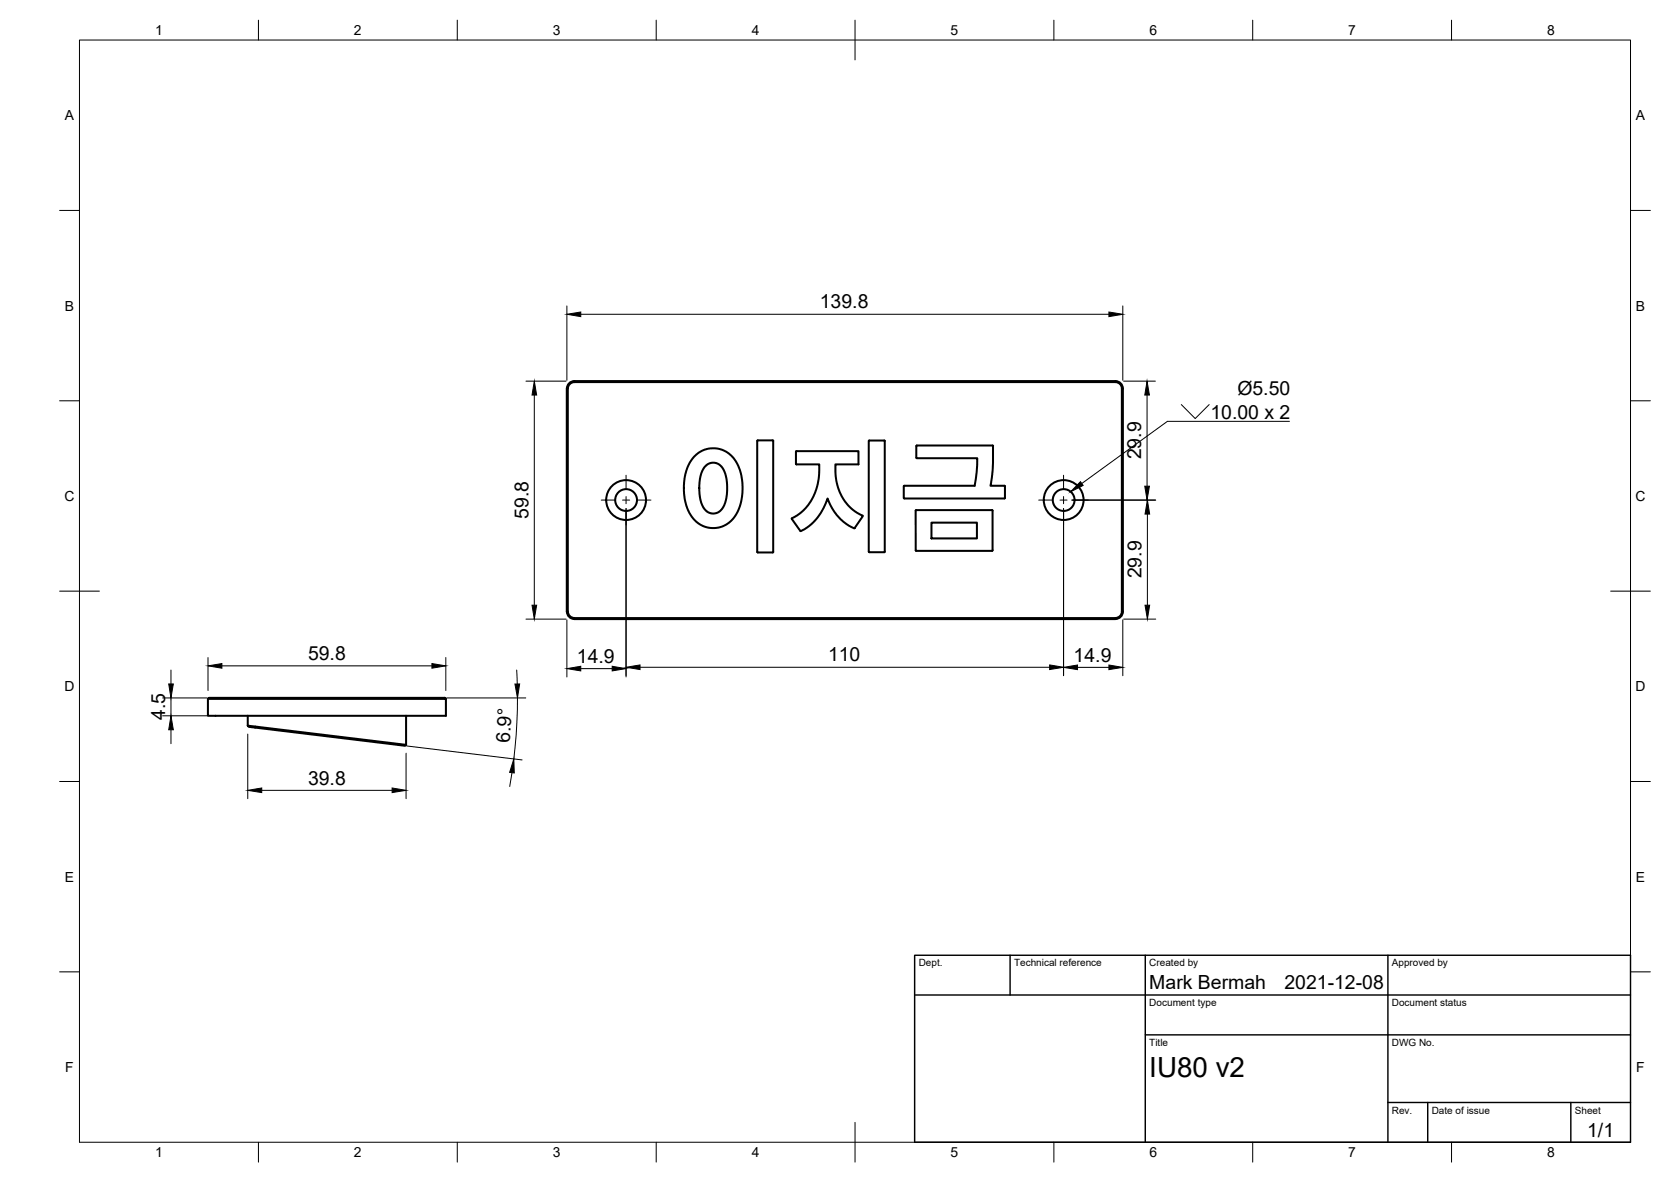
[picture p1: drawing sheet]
<svg xmlns="http://www.w3.org/2000/svg" width="420mm" height="297mm" viewBox="0 0 420 297" stroke-linecap="round" stroke-linejoin="round" font-family="sans-serif">
<!-- layer: Visible -->
<g fill="none" stroke="#000" stroke-width=".51">
<path d="M142.5 97.7v56M142.8 97.7v56M144.4 96h136a1.64 1.64 0 0 1 1.7 1.7v56a1.64 1.64 0 0 1-1.7 1.6h-136M144.4 95.8h136a1.89 1.89 0 0 1 1.9 1.9v56a1.89 1.89 0 0 1-1.9 1.9h-136M144.4 96a1.64 1.64 0 0 0-1.6 1.7M144.4 95.8a1.89 1.89 0 0 0-1.9 1.9M174.5 114.8l1.2-1 1.5-.8 1.4-.3h1.9l1.3 .4 1.4 .8 1.3 1.3 1.1 1.8 .8 2.3 .3 2.4-.1 2.5-.3 2.2-.7 2-.9 1.5-1.5 1.5-1.6 .9-1.4 .4h-1.3l-2.2-.5-1.1-.7-1.1-1-1.5-2.3-.9-3.2-.1-4.2 .3-1.6 .7-2zM177.4 117.1l.6-.5 .9-.3 1.1 .1 .7 .3 1.2 1.3 .7 2 .2 3.2-.4 3.1-1.1 1.9-.6 .5-.9 .3h-1.2l-1.1-.7-.9-1.3-.6-1.7-.2-2 .2-3 .6-2zM190.4 110.8l.1 28M190.4 110.8h4M194.4 110.8l-.1 28M200.2 113.5l15.7-.1v3.3h-5.8l.1 3.9 .6 2.3 .8 1.8 1.1 1.6 1.4 1.5 1.3 1 1.5 .8-2.1 3.2-1.9-1.1-2.1-1.8-1.6-2.2-1.1-2.4-1.2 2.7-1.8 2.7-2.1 1.9-1.8 .8-2.1-3.1 1.4-.8 1.6-1.3 1.1-1.3 1.1-1.8 .9-2.1 .4-1.5 .4-2.1v-2.7h-5.8l-.1-3.2"/>
<path d="M230.4 112.1v2.9M230.4 112.1l19.3-.1-.1 6.1-.6 4h3.7v3.1h-25.4l.1-3.1h17.7l.5-3.5 .1-3.4h-15.2l-.1-.2M190.5 138.8h3.8M218.4 138.6l.2-27.9 3.9 .1v27.8M218.5 138.6l.1 .2M218.6 138.8h3.7M222.5 138.6l-.2 .2M230.3 128.2h19.2v10.2h-19.2zM234.2 131.3h11.4v4h-11.4zM142.5 153.7a1.89 1.89 0 0 0 1.9 1.9M142.8 153.7a1.64 1.64 0 0 0 1.6 1.6M52.3 175.6v4.3h59.8v-4.3h-59.8a2.51 2.51 0 0 1 1.9-.2h56a2.51 2.51 0 0 1 1.9 .2"/>
<path d="M62.3 179.9v2.5M102.1 179.9v7.3M62.3 182.4l39.8 4.8-.3 .2-39.1-4.7z"/>
<circle cx="157.4" cy="125.7" r="2.74"/>
<circle cx="157.4" cy="125.7" r="5"/>
<circle cx="267.5" cy="125.7" r="2.74"/>
<circle cx="267.5" cy="125.7" r="5"/>
</g>
<!-- layer: Border -->
<g fill="none" stroke="#000" stroke-width=".25">
<path d="M20 10.1h390v276.9h-390zM65 5.1v5M115 5.1v5M165 5.1v5M215 5.1v10M265 5.1v5M315 5.1v5M365 5.1v5M15 52.9h5M410 52.9h5M15 100.7h5M410 100.7h5"/>
<path d="M15 148.6h10M405 148.6h10M15 196.4h5M410 196.4h5M15 244.2h5M410 244.2h5M65 287v5M115 287v5M165 287v5M215 282.1v9.9M265 287v5M315 287v5"/>
<path d="M365 287v5"/>
</g>
<!-- layer: TitleBlock -->
<path d="M230 240.1h180v46.9h-180zM230 250h180M254 240.1v9.9M288 240.1v46.9M349 240.1v46.9M288 260.1h122M349 277.1h61M359 277.1v9.9M395 277.1v9.9" fill="none" stroke="#000" stroke-width=".36"/>
<!-- layer: Dimensions -->
<g fill="none" stroke="#000" stroke-width=".25">
<path d="M142.5 76.9v18.7M146 79h132.8M282.3 76.9v18.7M132.2 95.8h10.1M134.3 99.3v52.8M282.5 95.8h8M288.4 99.3v22.9M157.4 127.8v42.3M267.4 127.8v42M269.5 125.7h21.1M288.5 129.2v22.9M132.2 155.6h10.1"/>
<path d="M142.5 155.8v14.3M282.3 155.8v14M282.5 155.6h8.1M40.9 175.4h11.2M40.9 179.9h11.2M43 168.4v3.5M43 175.4v4.5M52.3 165.2v8.3M55.8 167.3h52.8M112.1 165.2v8.3M112.3 175.4h19.9M129.9 168.4l.2 3.5"/>
<path d="M130.1 175.4l-.3 9.2-.6 6.1M146 168h7.9M160.9 167.7h103M270.9 167.7h7.9M43 183.4v3.5M62.3 184.5v16.2M65.8 198.6h32.8M102.1 189.3v11.4M102.3 187.5l29 3.5M128.7 194.2l-.5 3.4"/>
</g>
<g fill="#000" stroke="#000" stroke-width=".25">
<path d="M142.5 79l3.5-.6v1.2zM278.8 78.4l3.5 .6-3.5 .6zM134.3 95.8l.6 3.5h-1.1zM288.4 95.8l.6 3.5h-1.2zM287.8 122.2h1.2l-.6 3.5zM288.5 125.7l.6 3.5h-1.2zM133.8 152.1h1.1l-.6 3.5zM287.9 152.1h1.2l-.6 3.5zM42.4 171.9h1.2l-.6 3.5zM52.3 167.3l3.5-.5v1.1zM108.6 166.8l3.5 .5-3.5 .6zM129.5 171.9h1.2l-.6 3.5z"/>
<path d="M142.5 168l3.5-.6v1.2zM153.9 167.4l3.5 .6-3.5 .6zM157.4 167.7l3.5-.6v1.2zM263.9 167.1l3.5 .6-3.5 .6zM267.4 167.7l3.5-.6v1.2zM278.8 167.1l3.5 .6-3.5 .6zM43 179.9l.6 3.5h-1.2zM62.3 198.6l3.5-.6v1.2zM98.6 198l3.5 .6-3.5 .6zM129.2 190.7l.1 3.6-1.2-.2z"/>
</g>
<!-- layer: Annotations -->
<path d="M297 101.7l3.5 3.5 3.5-3.5M324.2 105.9h-30.7l-21.5 15.6" fill="none" stroke="#000" stroke-width=".25"/>
<path d="M271.7 121l.7 1-3.2 1.6z" fill="#000" stroke="#000" stroke-width=".25"/>
<!-- layer: Center Lines -->
<path d="M157.4 119.4v3.6M267.4 119.4v3.6M151.2 125.7h3.5M156.5 125.7h1.8M157.4 124.8v1.8M157.4 128.4v3.5M160.1 125.7h3.6M261.2 125.7h3.6M266.5 125.7h1.8M267.4 124.8v1.8M267.4 128.4v3.5M270.1 125.7h3.6" fill="none" stroke="#000" stroke-width=".25"/>
<text font-size="7" x="289" y="270.6">IU80 v2</text>
<g font-size="4.9">
<text x="206.1" y="77.5">139.8</text>
<text x="311.1" y="99.3">Ø5.50</text>
<text x="304.4" y="105.2">10.00 x 2</text>
<text x="287" y="115.5" transform="rotate(-90 287 115.5)">29.9</text>
<text x="132.9" y="130.4" transform="rotate(-90 132.9 130.4)">59.8</text>
<text x="287" y="145.4" transform="rotate(-90 287 145.4)">29.9</text>
<text x="77.4" y="165.9">59.8</text>
<text x="145.1" y="166.6">14.9</text>
<text x="208.2" y="166.2">110</text>
<text x="270" y="166.3">14.9</text>
<text x="41.5" y="181" transform="rotate(-90 41.5 181)">4.5</text>
<text x="128.2" y="186.7" transform="rotate(-87 128.2 186.7)">6.9°</text>
<text x="77.4" y="197.2">39.8</text>
<text x="289" y="248.5">Mark Bermah</text>
<text x="323" y="248.5">2021-12-08</text>
<text x="399.1" y="285.7">1/1</text>
</g>
<g font-size="3.5">
<text x="39" y="8.8">1</text>
<text x="89" y="8.8">2</text>
<text x="139" y="8.8">3</text>
<text x="189" y="8.8">4</text>
<text x="239" y="8.8">5</text>
<text x="289" y="8.8">6</text>
<text x="339" y="8.8">7</text>
<text x="389" y="8.8">8</text>
<text x="16.3" y="30.2">A</text>
<text x="411.3" y="30.2">A</text>
<text x="16.3" y="78">B</text>
<text x="411.3" y="78">B</text>
<text x="16.2" y="125.9">C</text>
<text x="411.2" y="125.9">C</text>
<text x="16.2" y="173.7">D</text>
<text x="411.2" y="173.7">D</text>
<text x="16.3" y="221.6">E</text>
<text x="411.3" y="221.6">E</text>
<text x="16.4" y="269.4">F</text>
<text x="411.4" y="269.4">F</text>
<text x="39" y="290.8">1</text>
<text x="89" y="290.8">2</text>
<text x="139" y="290.8">3</text>
<text x="189" y="290.8">4</text>
<text x="239" y="290.8">5</text>
<text x="289" y="290.8">6</text>
<text x="339" y="290.8">7</text>
<text x="389" y="290.8">8</text>
</g>
<g font-size="2.5">
<text x="231" y="242.9">Dept.</text>
<text x="255" y="242.9">Technical reference</text>
<text x="289" y="242.9">Created by</text>
<text x="350" y="242.9">Approved by</text>
<text x="289" y="252.8">Document type</text>
<text x="350" y="252.8">Document status</text>
<text x="289" y="262.9">Title</text>
<text x="350" y="262.9">DWG No.</text>
<text x="350" y="279.9">Rev.</text>
<text x="360" y="279.9">Date of issue</text>
<text x="396" y="279.9">Sheet</text>
</g>
</svg>
